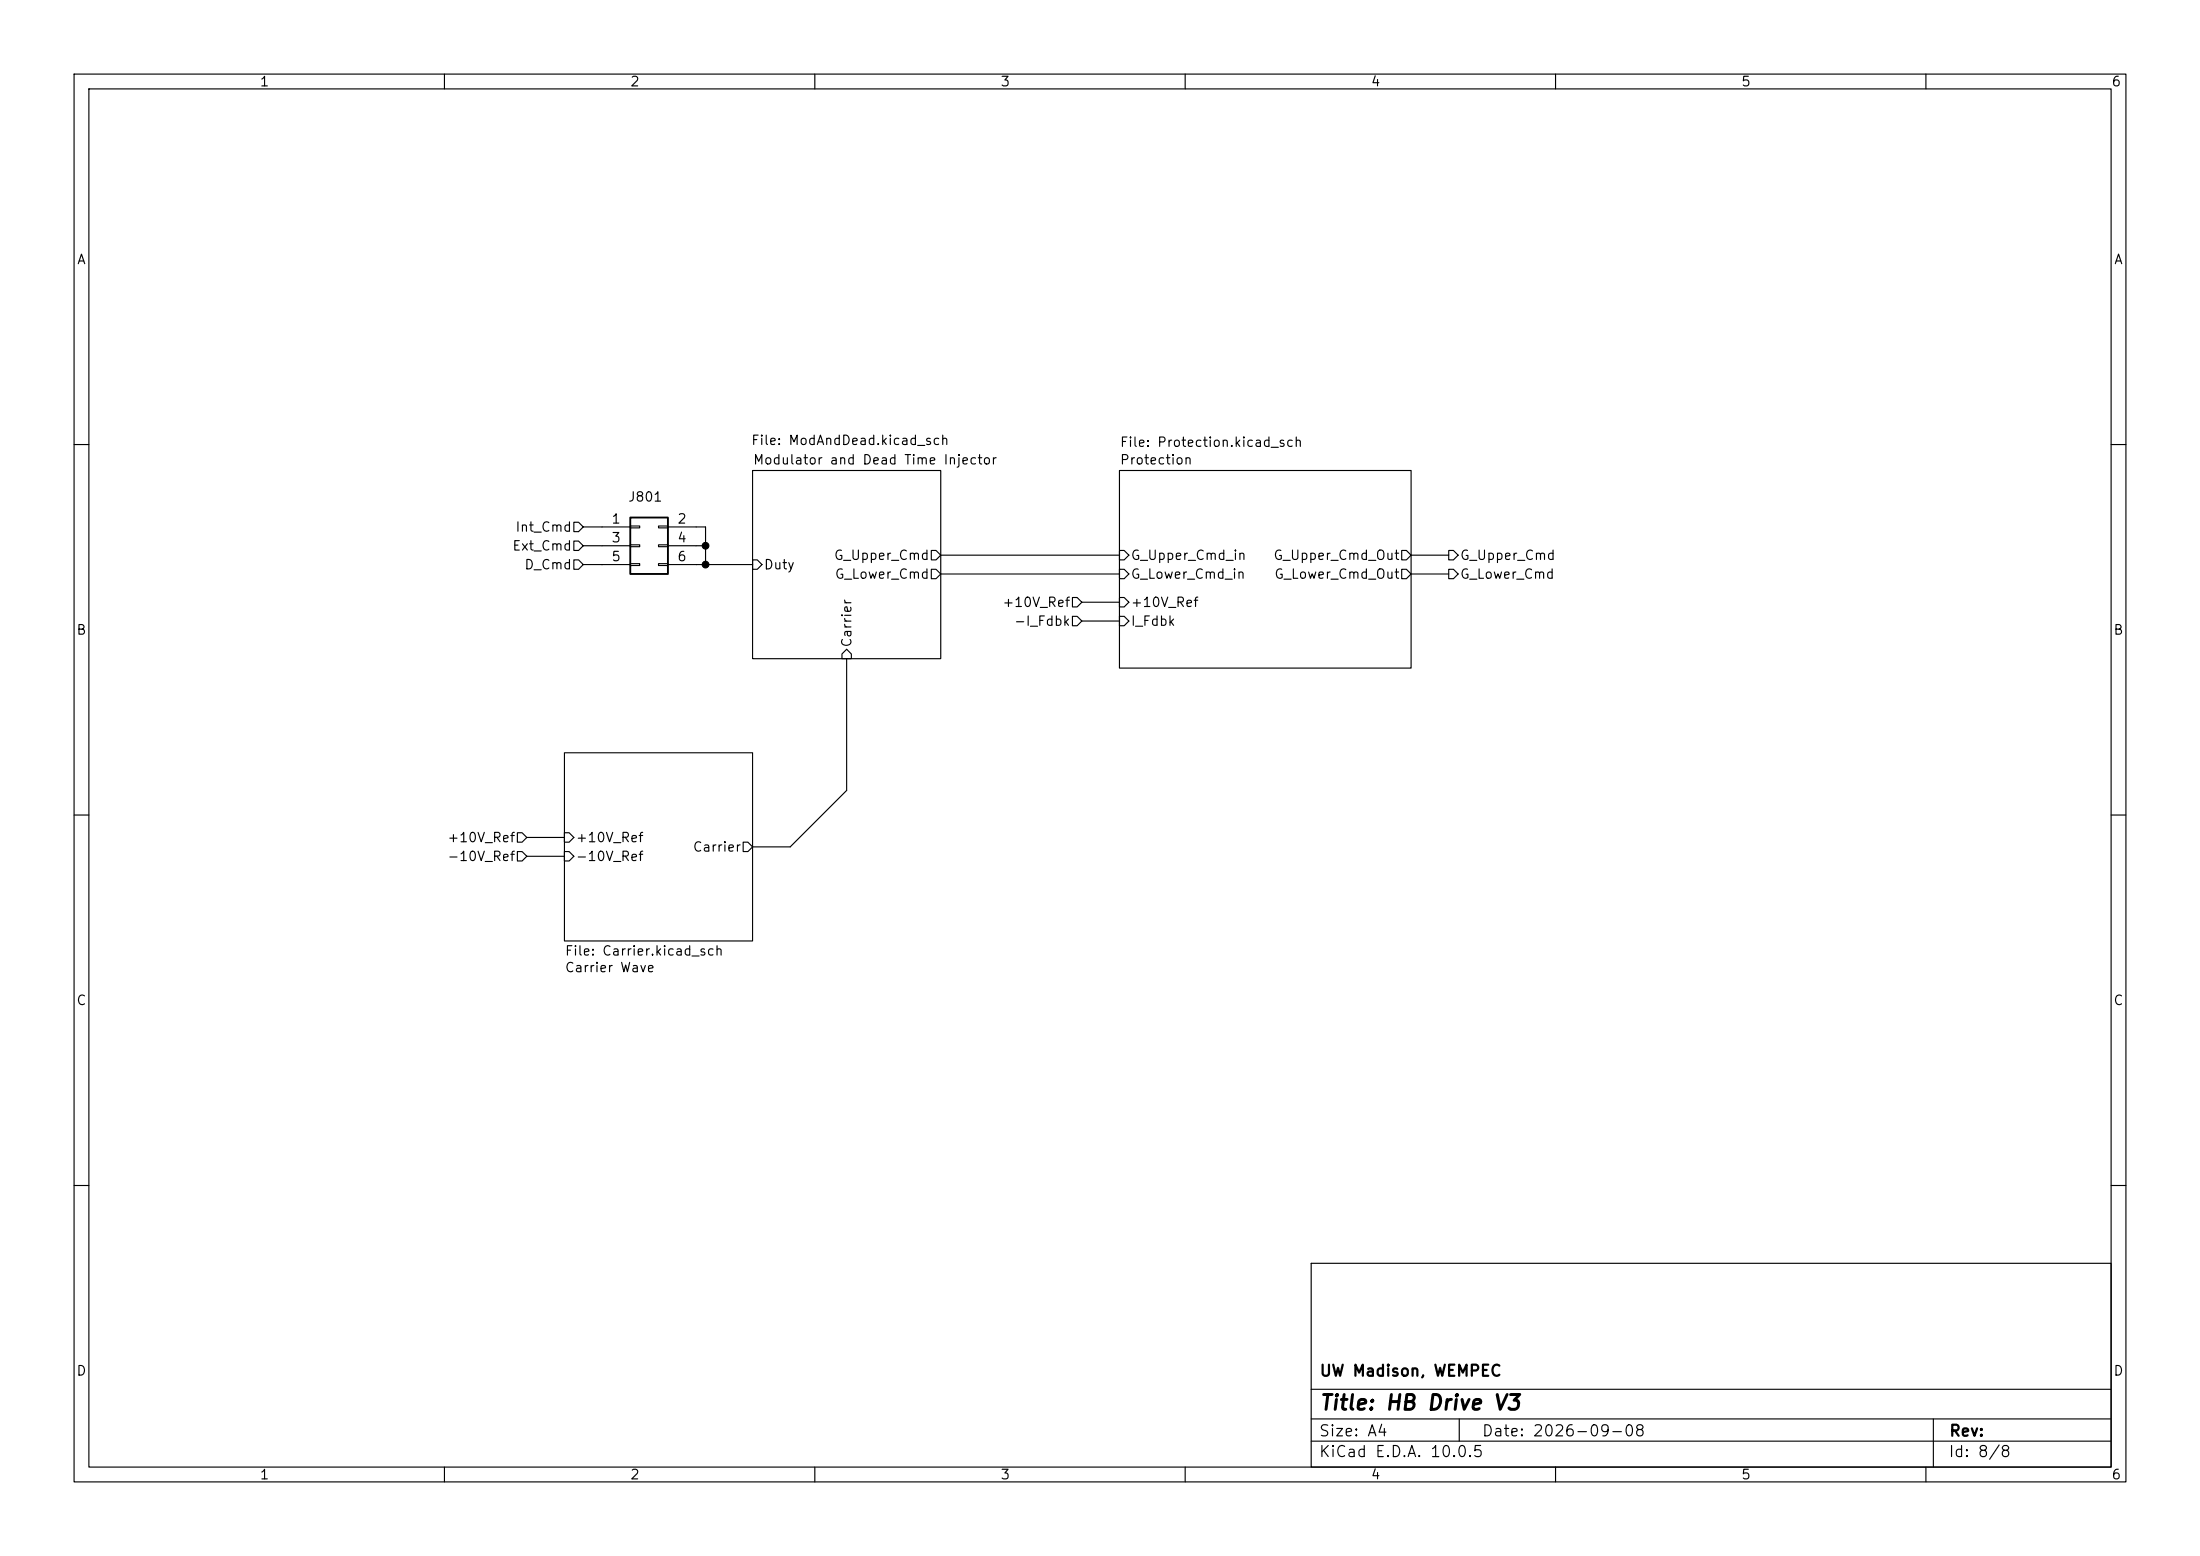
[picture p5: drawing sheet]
<svg xmlns="http://www.w3.org/2000/svg" width="297mm" height="210mm" viewBox="0 0 297 210" stroke-linecap="round" stroke-linejoin="round" font-family="sans-serif">
<g fill="none" stroke="#000" stroke-width=".15">
<path d="M10 10h277v190h-277zM12 12h273v186h-273zM60 10v2M110 10v2M160 10v2M210 10v2M260 10v2M10 60h2M77.5 70.5h.6l.6 .6-.6 .7h-.6zM77.5 73h.6l.6 .7-.6 .6h-.6zM77.5 75.6h.6l.6 .6-.6 .6h-.6zM78.7 71.1h6.4"/>
<path d="M78.7 73.7h6.4M78.7 76.2h6.4M85.1 71h1.3v.2h-1.3zM85.1 73.5h1.3v.3h-1.3zM85.1 76.1h1.3v.2h-1.3zM88.9 71h1.3v.2h-1.3zM88.9 73.5h1.3v.3h-1.3zM88.9 76.1h1.3v.2h-1.3zM90.2 71.1h5v5.1M90.2 73.7h5M90.2 76.2h11.4M101.6 63.5h25.4v25.4h-25.4z"/>
<path d="M101.6 75.6h.6l.7 .6-.7 .6h-.6zM125.7 76.8h.7l.6 .7-.6 .6h-.7zM125.7 74.3h.7l.6 .6-.6 .7h-.7zM127 74.9h24.1M127 77.5h24.1M151.1 63.5h39.4v26.7h-39.4zM151.1 76.8h.7l.6 .7-.6 .6h-.7zM151.1 74.3h.7l.6 .6-.6 .7h-.7zM189.2 76.8h.7l.6 .7-.6 .6h-.7zM189.2 74.3h.7l.6 .6-.6 .7h-.7zM190.5 74.9h5.1M190.5 77.5h5.1"/>
<path d="M195.6 76.8h.6l.6 .7-.6 .6h-.6zM195.6 74.3h.6l.6 .6-.6 .7h-.6zM285 60h2M113.7 88.3l.6-.7 .6 .7v.6h-1.2zM114.3 88.9v17.8l-7.6 7.6h-5.1M144.8 83.2h.6l.6 .6-.6 .7h-.6zM144.8 80.6h.6l.6 .7-.6 .6h-.6zM146 83.8h5.1M146 81.3h5.1M151.1 80.6h.7l.6 .7-.6 .6h-.7zM151.1 83.2h.7l.6 .6-.6 .7h-.7zM10 110h2"/>
<path d="M69.8 112.4h.7l.6 .6-.6 .7h-.7zM69.8 114.9h.7l.6 .7-.6 .6h-.7zM71.1 113h5.1M71.1 115.6h5.1M76.2 101.6h25.4v25.4h-25.4zM76.2 112.4h.6l.7 .6-.7 .7h-.6zM76.2 114.9h.6l.7 .7-.7 .6h-.6zM100.3 113.7h.7l.6 .6-.6 .6h-.7zM285 110h2M10 160h2M177 170.5h108v27.5h-108zM285 160h2"/>
<path d="M60 198v2M110 198v2M160 198v2M177 194.5h108M177 191.5h108M177 187.5h108M197 191.5v3M210 198v2M260 198v2M261 191.5v6.5"/>
</g>
<path d="M85.1 69.9h5.1v7.6h-5.1z" fill="none" stroke="#000" stroke-width=".25"/>
<g fill="#000" stroke="#000" stroke-width=".14">
<circle cx="95.2" cy="73.7" r=".46"/>
<circle cx="95.2" cy="76.2" r=".46"/>
</g>
<text font-size="2" x="178" y="190.8">Title: HB Drive V3</text>
<g font-size="1.5">
<text x="178" y="186.1">UW Madison, WEMPEC</text>
<text x="178" y="197">KiCad E.D.A. 10.0.5</text>
<text x="178" y="194.2">Size: A4</text>
<text x="200" y="194.2">Date: 2026-09-08</text>
<text x="263" y="197">Id: 8/8</text>
<text x="263" y="194.2">Rev:</text>
</g>
<g font-size="1.3">
<text x="35" y="12">1</text>
<text x="85" y="12">2</text>
<text x="135" y="12">3</text>
<text x="185" y="12">4</text>
<text x="235" y="12">5</text>
<text x="285" y="12">6</text>
<text x="10.3" y="36">A</text>
<text x="285.3" y="36">A</text>
<text x="101.3" y="60.4">File: ModAndDead.kicad_sch</text>
<text x="101.6" y="63">Modulator and Dead Time Injector</text>
<text x="151.1" y="63">Protection</text>
<text x="151.1" y="60.6">File: Protection.kicad_sch</text>
<text x="82.5" y="71">1</text>
<text x="84.7" y="68">J801</text>
<text x="91.3" y="71">2</text>
<text x="69.1" y="74.6">Ext_Cmd</text>
<text x="69.5" y="72.1">Int_Cmd</text>
<text x="70.7" y="77.2">D_Cmd</text>
<text x="82.5" y="73.5">3</text>
<text x="82.5" y="76.1">5</text>
<text x="91.3" y="73.5">4</text>
<text x="91.3" y="76.1">6</text>
<text x="103" y="77.2">Duty</text>
<text x="112.5" y="75.9">G_Upper_Cmd</text>
<text x="152.6" y="75.9">G_Upper_Cmd_in</text>
<text x="171.8" y="75.9">G_Upper_Cmd_Out</text>
<text x="197" y="75.9">G_Upper_Cmd</text>
<text x="112.6" y="78.4">G_Lower_Cmd</text>
<text x="135.2" y="82.2">+10V_Ref</text>
<text x="152.6" y="82.2">+10V_Ref</text>
<text x="152.6" y="78.4">G_Lower_Cmd_in</text>
<text x="171.9" y="78.4">G_Lower_Cmd_Out</text>
<text x="197" y="78.4">G_Lower_Cmd</text>
<text x="10.2" y="86">B</text>
<text x="115.3" y="87.5" transform="rotate(-90 115.3 87.5)">Carrier</text>
<text x="136.8" y="84.8">-I_Fdbk</text>
<text x="152.6" y="84.8">I_Fdbk</text>
<text x="285.2" y="86">B</text>
<text x="60.3" y="114">+10V_Ref</text>
<text x="77.6" y="114">+10V_Ref</text>
<text x="60.3" y="116.5">-10V_Ref</text>
<text x="77.6" y="116.5">-10V_Ref</text>
<text x="93.4" y="115.3">Carrier</text>
<text x="76.2" y="131.5">Carrier Wave</text>
<text x="76.2" y="129.3">File: Carrier.kicad_sch</text>
<text x="10.2" y="136">C</text>
<text x="285.2" y="136">C</text>
<text x="10.2" y="186">D</text>
<text x="285.2" y="186">D</text>
<text x="35" y="200">1</text>
<text x="85" y="200">2</text>
<text x="135" y="200">3</text>
<text x="185" y="200">4</text>
<text x="235" y="200">5</text>
<text x="285" y="200">6</text>
</g>
</svg>
